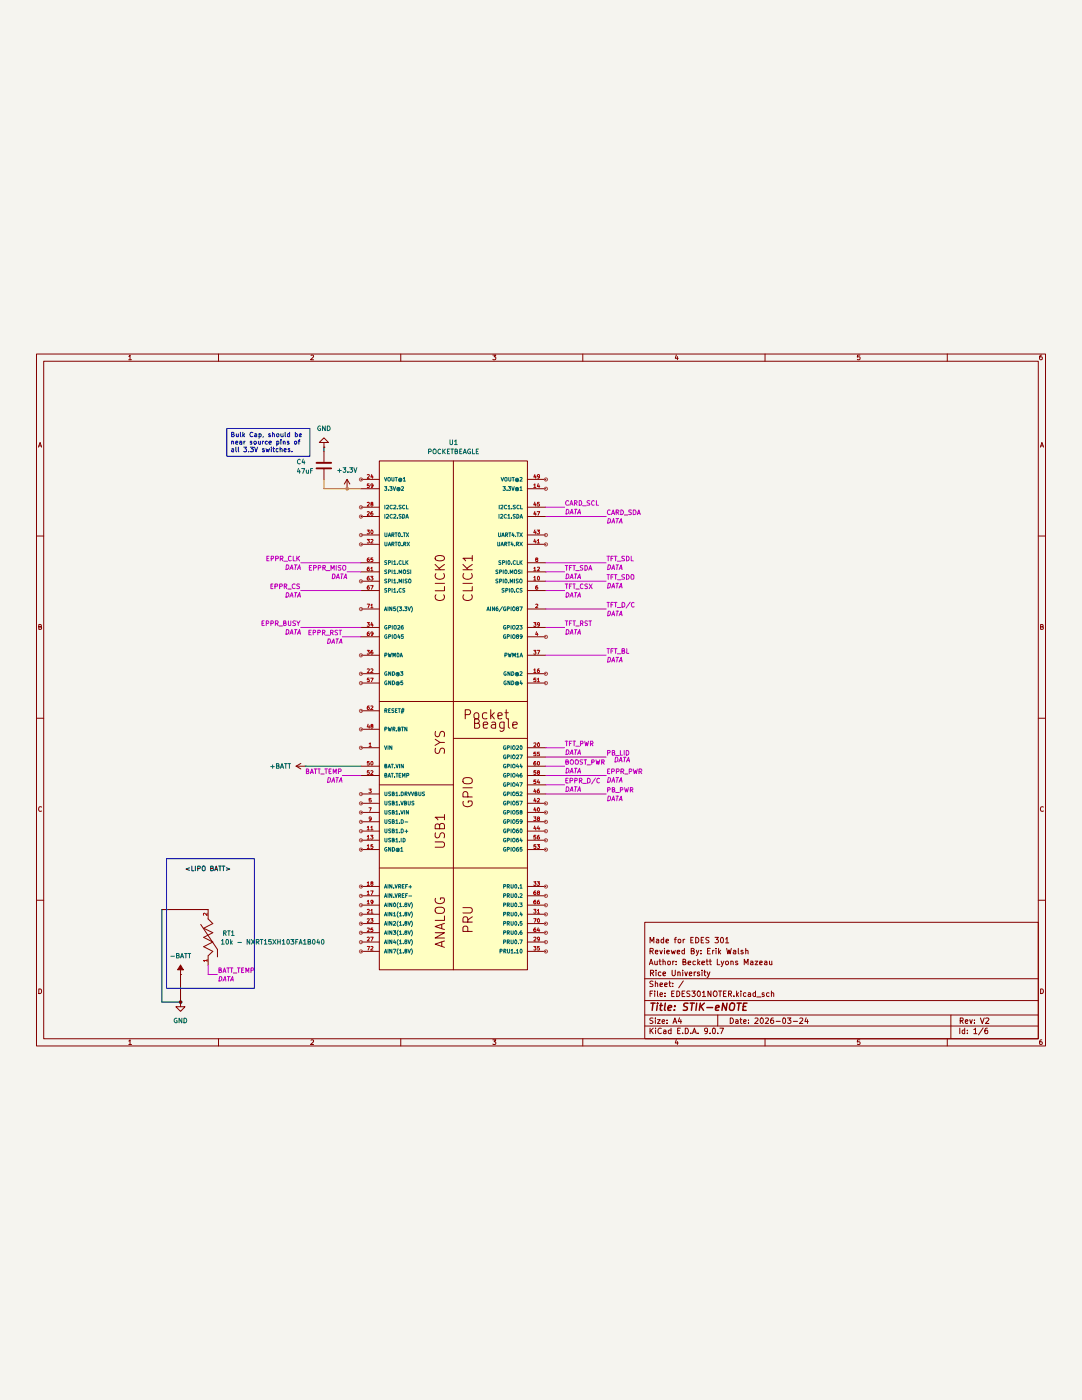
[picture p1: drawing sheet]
(kicad_sch
 (version 20250114)
 (generator "eeschema")
 (generator_version "9.0")
 (paper "A4")
 (title_block
  (title "STIK-eNOTE")
  (date "2026-03-24")
  (rev "V2")
  (company "Rice University")
  (comment 1 "Author: Beckett Lyons Mazeau")
  (comment 2 "Reviewed By: Erik Walsh")
  (comment 3 "Made for EDES 301"))
 (lib_symbols
  (symbol "Device:C"
   (pin_numbers (hide yes))
   (pin_names
    (offset 0.254)) (exclude_from_sim no) (in_bom yes) (on_board yes)
   (property "Reference" "C" (at 0.635 2.54 0) (effects (font (size 1.27 1.27)) (justify left)))
   (property "Value" "C" (at 0.635 -2.54 0) (effects (font (size 1.27 1.27)) (justify left)))
   (property "Footprint" "" (at 0.9652 -3.81 0) (effects (font (size 1.27 1.27)) (hide yes)))
   (property "Datasheet" "~" (at 0 0 0) (effects (font (size 1.27 1.27)) (hide yes)))
   (property "Description" "Unpolarized capacitor" (at 0 0 0) (effects (font (size 1.27 1.27)) (hide yes)))
   (symbol "C_0_1"
    (polyline (pts (xy -2.032 0.762) (xy 2.032 0.762)) (stroke (width 0.508) (type default)) (fill (type none)))
    (polyline (pts (xy -2.032 -0.762) (xy 2.032 -0.762)) (stroke (width 0.508) (type default)) (fill (type none))))
   (symbol "C_1_1"
    (pin passive line (at 0 3.81 270) (length 2.794) (name "~" (effects (font (size 1.27 1.27)))) (number "1" (effects (font (size 1.27 1.27)))))
    (pin passive line (at 0 -3.81 90) (length 2.794) (name "~" (effects (font (size 1.27 1.27)))) (number "2" (effects (font (size 1.27 1.27))))))
   (embedded_fonts no))
  (symbol "NXRT15XH103FA1B040:NXRT15XH103FA1B040"
   (pin_names
    (offset 1.016)) (exclude_from_sim no) (in_bom yes) (on_board yes)
   (property "Reference" "RT" (at -5.091 2.5455 0) (effects (font (size 1.27 1.27)) (justify left bottom)))
   (property "Value" "NXRT15XH103FA1B040" (at -5.098 -5.098 0) (effects (font (size 1.27 1.27)) (justify left bottom)))
   (property "Footprint" "NXRT15XH103FA1B040:THERM_NXRT15XH103FA1B040" (at 0 0 0) (effects (font (size 1.27 1.27)) (justify bottom) (hide yes)))
   (property "Datasheet" "" (at 0 0 0) (effects (font (size 1.27 1.27)) (hide yes)))
   (property "Description" "" (at 0 0 0) (effects (font (size 1.27 1.27)) (hide yes)))
   (property "PARTREV" "March 6, 2020" (at 0 0 0) (effects (font (size 1.27 1.27)) (justify bottom) (hide yes)))
   (property "STANDARD" "IPC-7351B" (at 0 0 0) (effects (font (size 1.27 1.27)) (justify bottom) (hide yes)))
   (property "MAXIMUM_PACKAGE_HEIGHT" "8.5mm" (at 0 0 0) (effects (font (size 1.27 1.27)) (justify bottom) (hide yes)))
   (property "MANUFACTURER" "MURATA" (at 0 0 0) (effects (font (size 1.27 1.27)) (justify bottom) (hide yes)))
   (symbol "NXRT15XH103FA1B040_0_0"
    (polyline (pts (xy -3.81 -1.27) (xy -5.08 0)) (stroke (width 0.254) (type default)) (fill (type none)))
    (polyline (pts (xy -3.302 -2.54) (xy -5.334 -2.54)) (stroke (width 0.254) (type default)) (fill (type none)))
    (polyline (pts (xy -3.302 -2.54) (xy 3.556 2.032)) (stroke (width 0.254) (type default)) (fill (type none)))
    (polyline (pts (xy -2.54 1.27) (xy -3.81 -1.27)) (stroke (width 0.254) (type default)) (fill (type none)))
    (polyline (pts (xy -1.27 -1.27) (xy -2.54 1.27)) (stroke (width 0.254) (type default)) (fill (type none)))
    (polyline (pts (xy -1.27 -1.27) (xy 0 1.27)) (stroke (width 0.254) (type default)) (fill (type none)))
    (polyline (pts (xy 0 1.27) (xy 1.27 -1.27)) (stroke (width 0.254) (type default)) (fill (type none)))
    (polyline (pts (xy 1.27 -1.27) (xy 2.54 1.27)) (stroke (width 0.254) (type default)) (fill (type none)))
    (polyline (pts (xy 2.54 1.27) (xy 3.81 -1.27)) (stroke (width 0.254) (type default)) (fill (type none)))
    (polyline (pts (xy 3.81 -1.27) (xy 5.08 0)) (stroke (width 0.254) (type default)) (fill (type none)))
    (pin passive line (at -7.62 0 0) (length 2.54) (name "~" (effects (font (size 1.016 1.016)))) (number "1" (effects (font (size 1.016 1.016)))))
    (pin passive line (at 7.62 0 180) (length 2.54) (name "~" (effects (font (size 1.016 1.016)))) (number "2" (effects (font (size 1.016 1.016))))))
   (embedded_fonts no))
  (symbol "POCKETBEAGLE:POCKETBEAGLE"
   (pin_names
    (offset 1.016)) (exclude_from_sim no) (in_bom yes) (on_board yes)
   (property "Reference" "U" (at 0 142.24 0) (effects (font (size 1.27 1.27)) (justify left top)))
   (property "Value" "POCKETBEAGLE" (at 0 -2.54 0) (effects (font (size 1.27 1.27)) (justify left bottom)))
   (property "Footprint" "POCKETBEAGLE:POCKETBEAGLE" (at 0 0 0) (effects (font (size 1.27 1.27)) (justify bottom) (hide yes)))
   (property "Datasheet" "" (at 0 0 0) (effects (font (size 1.27 1.27)) (hide yes)))
   (property "Description" "" (at 0 0 0) (effects (font (size 1.27 1.27)) (hide yes)))
   (property "MF" "Beagleboard" (at 0 0 0) (effects (font (size 1.27 1.27)) (justify bottom) (hide yes)))
   (property "Description_1" "OSD3358 PocketBeagle - ARM® Cortex®-A8 MPU Embedded Evaluation Board" (at 0 0 0) (effects (font (size 1.27 1.27)) (justify bottom) (hide yes)))
   (property "Package" "None" (at 0 0 0) (effects (font (size 1.27 1.27)) (justify bottom) (hide yes)))
   (property "Price" "None" (at 0 0 0) (effects (font (size 1.27 1.27)) (justify bottom) (hide yes)))
   (property "SnapEDA_Link" "https://www.snapeda.com/parts/POCKETBEAGLE/BeagleBoard/view-part/?ref=snap" (at 0 0 0) (effects (font (size 1.27 1.27)) (justify bottom) (hide yes)))
   (property "MP" "POCKETBEAGLE" (at 0 0 0) (effects (font (size 1.27 1.27)) (justify bottom) (hide yes)))
   (property "Availability" "Not in stock" (at 0 0 0) (effects (font (size 1.27 1.27)) (justify bottom) (hide yes)))
   (property "Check_prices" "https://www.snapeda.com/parts/POCKETBEAGLE/BeagleBoard/view-part/?ref=eda" (at 0 0 0) (effects (font (size 1.27 1.27)) (justify bottom) (hide yes)))
   (symbol "POCKETBEAGLE_0_0"
    (polyline (pts (xy 0 73.66) (xy 40.64 73.66)) (stroke (width 0.254) (type default)) (fill (type none)))
    (polyline (pts (xy 0 50.8) (xy 20.32 50.8)) (stroke (width 0.254) (type default)) (fill (type none)))
    (polyline (pts (xy 0 27.94) (xy 40.64 27.94)) (stroke (width 0.254) (type default)) (fill (type none)))
    (rectangle (start 0 0) (end 40.64 139.7) (stroke (width 0.254) (type default)) (fill (type background)))
    (polyline (pts (xy 20.32 63.5) (xy 20.32 139.7)) (stroke (width 0.254) (type default)) (fill (type none)))
    (polyline (pts (xy 20.32 50.8) (xy 20.32 63.5)) (stroke (width 0.254) (type default)) (fill (type none)))
    (polyline (pts (xy 20.32 0) (xy 20.32 50.8)) (stroke (width 0.254) (type default)) (fill (type none)))
    (polyline (pts (xy 40.64 63.5) (xy 20.32 63.5)) (stroke (width 0.254) (type default)) (fill (type none)))
    (text "CLICK0" (at 15.24 114.3 900) (effects (font (size 2.54 2.54)) (justify right top)))
    (text "SYS" (at 15.24 66.04 900) (effects (font (size 2.54 2.54)) (justify right top)))
    (text "USB1" (at 15.24 43.18 900) (effects (font (size 2.54 2.54)) (justify right top)))
    (text "ANALOG" (at 15.24 20.32 900) (effects (font (size 2.54 2.54)) (justify right top)))
    (text "CLICK1" (at 22.86 114.3 900) (effects (font (size 2.54 2.54)) (justify right top)))
    (text "Pocket" (at 22.86 68.58 0) (effects (font (size 2.54 2.54)) (justify left bottom)))
    (text "GPIO" (at 22.86 53.34 900) (effects (font (size 2.54 2.54)) (justify right top)))
    (text "PRU" (at 22.86 17.78 900) (effects (font (size 2.54 2.54)) (justify right top)))
    (text "Beagle" (at 25.4 66.04 0) (effects (font (size 2.54 2.54)) (justify left bottom)))
    (pin power_in line (at -5.08 134.62 0) (length 5.08) (name "VOUT@1" (effects (font (size 1.016 1.016)))) (number "24" (effects (font (size 1.016 1.016)))))
    (pin power_in line (at -5.08 132.08 0) (length 5.08) (name "3.3V@2" (effects (font (size 1.016 1.016)))) (number "59" (effects (font (size 1.016 1.016)))))
    (pin bidirectional line (at -5.08 127 0) (length 5.08) (name "I2C2.SCL" (effects (font (size 1.016 1.016)))) (number "28" (effects (font (size 1.016 1.016)))))
    (pin bidirectional line (at -5.08 124.46 0) (length 5.08) (name "I2C2.SDA" (effects (font (size 1.016 1.016)))) (number "26" (effects (font (size 1.016 1.016)))))
    (pin bidirectional line (at -5.08 119.38 0) (length 5.08) (name "UART0.TX" (effects (font (size 1.016 1.016)))) (number "30" (effects (font (size 1.016 1.016)))))
    (pin bidirectional line (at -5.08 116.84 0) (length 5.08) (name "UART0.RX" (effects (font (size 1.016 1.016)))) (number "32" (effects (font (size 1.016 1.016)))))
    (pin bidirectional line (at -5.08 111.76 0) (length 5.08) (name "SPI1.CLK" (effects (font (size 1.016 1.016)))) (number "65" (effects (font (size 1.016 1.016)))))
    (pin bidirectional line (at -5.08 109.22 0) (length 5.08) (name "SPI1.MOSI" (effects (font (size 1.016 1.016)))) (number "61" (effects (font (size 1.016 1.016)))))
    (pin bidirectional line (at -5.08 106.68 0) (length 5.08) (name "SPI1.MISO" (effects (font (size 1.016 1.016)))) (number "63" (effects (font (size 1.016 1.016)))))
    (pin bidirectional line (at -5.08 104.14 0) (length 5.08) (name "SPI1.CS" (effects (font (size 1.016 1.016)))) (number "67" (effects (font (size 1.016 1.016)))))
    (pin bidirectional line (at -5.08 99.06 0) (length 5.08) (name "AIN5(3.3V)" (effects (font (size 1.016 1.016)))) (number "71" (effects (font (size 1.016 1.016)))))
    (pin bidirectional line (at -5.08 93.98 0) (length 5.08) (name "GPIO26" (effects (font (size 1.016 1.016)))) (number "34" (effects (font (size 1.016 1.016)))))
    (pin bidirectional line (at -5.08 91.44 0) (length 5.08) (name "GPIO45" (effects (font (size 1.016 1.016)))) (number "69" (effects (font (size 1.016 1.016)))))
    (pin bidirectional line (at -5.08 86.36 0) (length 5.08) (name "PWM0A" (effects (font (size 1.016 1.016)))) (number "36" (effects (font (size 1.016 1.016)))))
    (pin power_in line (at -5.08 81.28 0) (length 5.08) (name "GND@3" (effects (font (size 1.016 1.016)))) (number "22" (effects (font (size 1.016 1.016)))))
    (pin power_in line (at -5.08 78.74 0) (length 5.08) (name "GND@5" (effects (font (size 1.016 1.016)))) (number "57" (effects (font (size 1.016 1.016)))))
    (pin input line (at -5.08 71.12 0) (length 5.08) (name "RESET#" (effects (font (size 1.016 1.016)))) (number "62" (effects (font (size 1.016 1.016)))))
    (pin input line (at -5.08 66.04 0) (length 5.08) (name "PWR.BTN" (effects (font (size 1.016 1.016)))) (number "48" (effects (font (size 1.016 1.016)))))
    (pin power_in line (at -5.08 60.96 0) (length 5.08) (name "VIN" (effects (font (size 1.016 1.016)))) (number "1" (effects (font (size 1.016 1.016)))))
    (pin power_in line (at -5.08 55.88 0) (length 5.08) (name "BAT.VIN" (effects (font (size 1.016 1.016)))) (number "50" (effects (font (size 1.016 1.016)))))
    (pin input line (at -5.08 53.34 0) (length 5.08) (name "BAT.TEMP" (effects (font (size 1.016 1.016)))) (number "52" (effects (font (size 1.016 1.016)))))
    (pin bidirectional line (at -5.08 48.26 0) (length 5.08) (name "USB1.DRVVBUS" (effects (font (size 1.016 1.016)))) (number "3" (effects (font (size 1.016 1.016)))))
    (pin bidirectional line (at -5.08 45.72 0) (length 5.08) (name "USB1.VBUS" (effects (font (size 1.016 1.016)))) (number "5" (effects (font (size 1.016 1.016)))))
    (pin bidirectional line (at -5.08 43.18 0) (length 5.08) (name "USB1.VIN" (effects (font (size 1.016 1.016)))) (number "7" (effects (font (size 1.016 1.016)))))
    (pin bidirectional line (at -5.08 40.64 0) (length 5.08) (name "USB1.D-" (effects (font (size 1.016 1.016)))) (number "9" (effects (font (size 1.016 1.016)))))
    (pin bidirectional line (at -5.08 38.1 0) (length 5.08) (name "USB1.D+" (effects (font (size 1.016 1.016)))) (number "11" (effects (font (size 1.016 1.016)))))
    (pin bidirectional line (at -5.08 35.56 0) (length 5.08) (name "USB1.ID" (effects (font (size 1.016 1.016)))) (number "13" (effects (font (size 1.016 1.016)))))
    (pin bidirectional line (at -5.08 33.02 0) (length 5.08) (name "GND@1" (effects (font (size 1.016 1.016)))) (number "15" (effects (font (size 1.016 1.016)))))
    (pin input line (at -5.08 22.86 0) (length 5.08) (name "AIN.VREF+" (effects (font (size 1.016 1.016)))) (number "18" (effects (font (size 1.016 1.016)))))
    (pin input line (at -5.08 20.32 0) (length 5.08) (name "AIN.VREF-" (effects (font (size 1.016 1.016)))) (number "17" (effects (font (size 1.016 1.016)))))
    (pin input line (at -5.08 17.78 0) (length 5.08) (name "AIN0(1.8V)" (effects (font (size 1.016 1.016)))) (number "19" (effects (font (size 1.016 1.016)))))
    (pin input line (at -5.08 15.24 0) (length 5.08) (name "AIN1(1.8V)" (effects (font (size 1.016 1.016)))) (number "21" (effects (font (size 1.016 1.016)))))
    (pin input line (at -5.08 12.7 0) (length 5.08) (name "AIN2(1.8V)" (effects (font (size 1.016 1.016)))) (number "23" (effects (font (size 1.016 1.016)))))
    (pin input line (at -5.08 10.16 0) (length 5.08) (name "AIN3(1.8V)" (effects (font (size 1.016 1.016)))) (number "25" (effects (font (size 1.016 1.016)))))
    (pin input line (at -5.08 7.62 0) (length 5.08) (name "AIN4(1.8V)" (effects (font (size 1.016 1.016)))) (number "27" (effects (font (size 1.016 1.016)))))
    (pin input line (at -5.08 5.08 0) (length 5.08) (name "AIN7(1.8V)" (effects (font (size 1.016 1.016)))) (number "72" (effects (font (size 1.016 1.016)))))
    (pin power_in line (at 45.72 134.62 180) (length 5.08) (name "VOUT@2" (effects (font (size 1.016 1.016)))) (number "49" (effects (font (size 1.016 1.016)))))
    (pin power_in line (at 45.72 132.08 180) (length 5.08) (name "3.3V@1" (effects (font (size 1.016 1.016)))) (number "14" (effects (font (size 1.016 1.016)))))
    (pin bidirectional line (at 45.72 127 180) (length 5.08) (name "I2C1.SCL" (effects (font (size 1.016 1.016)))) (number "45" (effects (font (size 1.016 1.016)))))
    (pin bidirectional line (at 45.72 124.46 180) (length 5.08) (name "I2C1.SDA" (effects (font (size 1.016 1.016)))) (number "47" (effects (font (size 1.016 1.016)))))
    (pin bidirectional line (at 45.72 119.38 180) (length 5.08) (name "UART4.TX" (effects (font (size 1.016 1.016)))) (number "43" (effects (font (size 1.016 1.016)))))
    (pin bidirectional line (at 45.72 116.84 180) (length 5.08) (name "UART4.RX" (effects (font (size 1.016 1.016)))) (number "41" (effects (font (size 1.016 1.016)))))
    (pin bidirectional line (at 45.72 111.76 180) (length 5.08) (name "SPI0.CLK" (effects (font (size 1.016 1.016)))) (number "8" (effects (font (size 1.016 1.016)))))
    (pin bidirectional line (at 45.72 109.22 180) (length 5.08) (name "SPI0.MOSI" (effects (font (size 1.016 1.016)))) (number "12" (effects (font (size 1.016 1.016)))))
    (pin bidirectional line (at 45.72 106.68 180) (length 5.08) (name "SPI0.MISO" (effects (font (size 1.016 1.016)))) (number "10" (effects (font (size 1.016 1.016)))))
    (pin bidirectional line (at 45.72 104.14 180) (length 5.08) (name "SPI0.CS" (effects (font (size 1.016 1.016)))) (number "6" (effects (font (size 1.016 1.016)))))
    (pin bidirectional line (at 45.72 99.06 180) (length 5.08) (name "AIN6/GPIO87" (effects (font (size 1.016 1.016)))) (number "2" (effects (font (size 1.016 1.016)))))
    (pin bidirectional line (at 45.72 93.98 180) (length 5.08) (name "GPIO23" (effects (font (size 1.016 1.016)))) (number "39" (effects (font (size 1.016 1.016)))))
    (pin bidirectional line (at 45.72 91.44 180) (length 5.08) (name "GPIO89" (effects (font (size 1.016 1.016)))) (number "4" (effects (font (size 1.016 1.016)))))
    (pin bidirectional line (at 45.72 86.36 180) (length 5.08) (name "PWM1A" (effects (font (size 1.016 1.016)))) (number "37" (effects (font (size 1.016 1.016)))))
    (pin power_in line (at 45.72 81.28 180) (length 5.08) (name "GND@2" (effects (font (size 1.016 1.016)))) (number "16" (effects (font (size 1.016 1.016)))))
    (pin power_in line (at 45.72 78.74 180) (length 5.08) (name "GND@4" (effects (font (size 1.016 1.016)))) (number "51" (effects (font (size 1.016 1.016)))))
    (pin bidirectional line (at 45.72 60.96 180) (length 5.08) (name "GPIO20" (effects (font (size 1.016 1.016)))) (number "20" (effects (font (size 1.016 1.016)))))
    (pin bidirectional line (at 45.72 58.42 180) (length 5.08) (name "GPIO27" (effects (font (size 1.016 1.016)))) (number "55" (effects (font (size 1.016 1.016)))))
    (pin bidirectional line (at 45.72 55.88 180) (length 5.08) (name "GPIO44" (effects (font (size 1.016 1.016)))) (number "60" (effects (font (size 1.016 1.016)))))
    (pin bidirectional line (at 45.72 53.34 180) (length 5.08) (name "GPIO46" (effects (font (size 1.016 1.016)))) (number "58" (effects (font (size 1.016 1.016)))))
    (pin bidirectional line (at 45.72 50.8 180) (length 5.08) (name "GPIO47" (effects (font (size 1.016 1.016)))) (number "54" (effects (font (size 1.016 1.016)))))
    (pin bidirectional line (at 45.72 48.26 180) (length 5.08) (name "GPIO52" (effects (font (size 1.016 1.016)))) (number "46" (effects (font (size 1.016 1.016)))))
    (pin bidirectional line (at 45.72 45.72 180) (length 5.08) (name "GPIO57" (effects (font (size 1.016 1.016)))) (number "42" (effects (font (size 1.016 1.016)))))
    (pin bidirectional line (at 45.72 43.18 180) (length 5.08) (name "GPIO58" (effects (font (size 1.016 1.016)))) (number "40" (effects (font (size 1.016 1.016)))))
    (pin bidirectional line (at 45.72 40.64 180) (length 5.08) (name "GPIO59" (effects (font (size 1.016 1.016)))) (number "38" (effects (font (size 1.016 1.016)))))
    (pin bidirectional line (at 45.72 38.1 180) (length 5.08) (name "GPIO60" (effects (font (size 1.016 1.016)))) (number "44" (effects (font (size 1.016 1.016)))))
    (pin bidirectional line (at 45.72 35.56 180) (length 5.08) (name "GPIO64" (effects (font (size 1.016 1.016)))) (number "56" (effects (font (size 1.016 1.016)))))
    (pin bidirectional line (at 45.72 33.02 180) (length 5.08) (name "GPIO65" (effects (font (size 1.016 1.016)))) (number "53" (effects (font (size 1.016 1.016)))))
    (pin bidirectional line (at 45.72 22.86 180) (length 5.08) (name "PRU0.1" (effects (font (size 1.016 1.016)))) (number "33" (effects (font (size 1.016 1.016)))))
    (pin bidirectional line (at 45.72 20.32 180) (length 5.08) (name "PRU0.2" (effects (font (size 1.016 1.016)))) (number "68" (effects (font (size 1.016 1.016)))))
    (pin bidirectional line (at 45.72 17.78 180) (length 5.08) (name "PRU0.3" (effects (font (size 1.016 1.016)))) (number "66" (effects (font (size 1.016 1.016)))))
    (pin bidirectional line (at 45.72 15.24 180) (length 5.08) (name "PRU0.4" (effects (font (size 1.016 1.016)))) (number "31" (effects (font (size 1.016 1.016)))))
    (pin bidirectional line (at 45.72 12.7 180) (length 5.08) (name "PRU0.5" (effects (font (size 1.016 1.016)))) (number "70" (effects (font (size 1.016 1.016)))))
    (pin bidirectional line (at 45.72 10.16 180) (length 5.08) (name "PRU0.6" (effects (font (size 1.016 1.016)))) (number "64" (effects (font (size 1.016 1.016)))))
    (pin bidirectional line (at 45.72 7.62 180) (length 5.08) (name "PRU0.7" (effects (font (size 1.016 1.016)))) (number "29" (effects (font (size 1.016 1.016)))))
    (pin bidirectional line (at 45.72 5.08 180) (length 5.08) (name "PRU1.10" (effects (font (size 1.016 1.016)))) (number "35" (effects (font (size 1.016 1.016))))))
   (embedded_fonts no))
  (symbol "power:+3.3V"
   (power)
   (pin_numbers (hide yes))
   (pin_names
    (offset 0) (hide yes)) (exclude_from_sim no) (in_bom yes) (on_board yes)
   (property "Reference" "#PWR" (at 0 -3.81 0) (effects (font (size 1.27 1.27)) (hide yes)))
   (property "Value" "+3.3V" (at 0 3.556 0) (effects (font (size 1.27 1.27))))
   (property "Footprint" "" (at 0 0 0) (effects (font (size 1.27 1.27)) (hide yes)))
   (property "Datasheet" "" (at 0 0 0) (effects (font (size 1.27 1.27)) (hide yes)))
   (property "Description" "Power symbol creates a global label with name \"+3.3V\"" (at 0 0 0) (effects (font (size 1.27 1.27)) (hide yes)))
   (symbol "+3.3V_0_1"
    (polyline (pts (xy -0.762 1.27) (xy 0 2.54)) (stroke (width 0) (type default)) (fill (type none)))
    (polyline (pts (xy 0 2.54) (xy 0.762 1.27)) (stroke (width 0) (type default)) (fill (type none)))
    (polyline (pts (xy 0 0) (xy 0 2.54)) (stroke (width 0) (type default)) (fill (type none))))
   (symbol "+3.3V_1_1"
    (pin power_in line (at 0 0 90) (length 0) (name "~" (effects (font (size 1.27 1.27)))) (number "1" (effects (font (size 1.27 1.27))))))
   (embedded_fonts no))
  (symbol "power:+BATT"
   (power)
   (pin_numbers (hide yes))
   (pin_names
    (offset 0) (hide yes)) (exclude_from_sim no) (in_bom yes) (on_board yes)
   (property "Reference" "#PWR" (at 0 -3.81 0) (effects (font (size 1.27 1.27)) (hide yes)))
   (property "Value" "+BATT" (at 0 3.556 0) (effects (font (size 1.27 1.27))))
   (property "Footprint" "" (at 0 0 0) (effects (font (size 1.27 1.27)) (hide yes)))
   (property "Datasheet" "" (at 0 0 0) (effects (font (size 1.27 1.27)) (hide yes)))
   (property "Description" "Power symbol creates a global label with name \"+BATT\"" (at 0 0 0) (effects (font (size 1.27 1.27)) (hide yes)))
   (symbol "+BATT_0_1"
    (polyline (pts (xy -0.762 1.27) (xy 0 2.54)) (stroke (width 0) (type default)) (fill (type none)))
    (polyline (pts (xy 0 2.54) (xy 0.762 1.27)) (stroke (width 0) (type default)) (fill (type none)))
    (polyline (pts (xy 0 0) (xy 0 2.54)) (stroke (width 0) (type default)) (fill (type none))))
   (symbol "+BATT_1_1"
    (pin power_in line (at 0 0 90) (length 0) (name "~" (effects (font (size 1.27 1.27)))) (number "1" (effects (font (size 1.27 1.27))))))
   (embedded_fonts no))
  (symbol "power:-BATT"
   (power)
   (pin_numbers (hide yes))
   (pin_names
    (offset 0) (hide yes)) (exclude_from_sim no) (in_bom yes) (on_board yes)
   (property "Reference" "#PWR" (at 0 -3.81 0) (effects (font (size 1.27 1.27)) (hide yes)))
   (property "Value" "-BATT" (at 0 3.556 0) (effects (font (size 1.27 1.27))))
   (property "Footprint" "" (at 0 0 0) (effects (font (size 1.27 1.27)) (hide yes)))
   (property "Datasheet" "" (at 0 0 0) (effects (font (size 1.27 1.27)) (hide yes)))
   (property "Description" "Power symbol creates a global label with name \"-BATT\"" (at 0 0 0) (effects (font (size 1.27 1.27)) (hide yes)))
   (symbol "-BATT_0_1"
    (polyline (pts (xy 0 0) (xy 0 2.54)) (stroke (width 0) (type default)) (fill (type none)))
    (polyline (pts (xy 0.762 1.27) (xy -0.762 1.27) (xy 0 2.54) (xy 0.762 1.27)) (stroke (width 0) (type default)) (fill (type outline))))
   (symbol "-BATT_1_1"
    (pin power_in line (at 0 0 90) (length 0) (name "~" (effects (font (size 1.27 1.27)))) (number "1" (effects (font (size 1.27 1.27))))))
   (embedded_fonts no))
  (symbol "power:GND"
   (power)
   (pin_numbers (hide yes))
   (pin_names
    (offset 0) (hide yes)) (exclude_from_sim no) (in_bom yes) (on_board yes)
   (property "Reference" "#PWR" (at 0 -6.35 0) (effects (font (size 1.27 1.27)) (hide yes)))
   (property "Value" "GND" (at 0 -3.81 0) (effects (font (size 1.27 1.27))))
   (property "Footprint" "" (at 0 0 0) (effects (font (size 1.27 1.27)) (hide yes)))
   (property "Datasheet" "" (at 0 0 0) (effects (font (size 1.27 1.27)) (hide yes)))
   (property "Description" "Power symbol creates a global label with name \"GND\" , ground" (at 0 0 0) (effects (font (size 1.27 1.27)) (hide yes)))
   (symbol "GND_0_1"
    (polyline (pts (xy 0 0) (xy 0 -1.27) (xy 1.27 -1.27) (xy 0 -2.54) (xy -1.27 -1.27) (xy 0 -1.27)) (stroke (width 0) (type default)) (fill (type none))))
   (symbol "GND_1_1"
    (pin power_in line (at 0 0 270) (length 0) (name "~" (effects (font (size 1.27 1.27)))) (number "1" (effects (font (size 1.27 1.27))))))
   (embedded_fonts no)))
 (rectangle
  (start 45.72 148.59)
  (end 69.85 184.15)
  (stroke (width 0) (type default))
  (fill (type none)))
 (text_box "Bulk Cap, should be near source pins of all 3.3V switches."
  (exclude_from_sim no)
  (at 62.23 30.48 0)
  (size 22.86 7.62)
  (margins 0.9525 0.9525 0.9525 0.9525)
  (stroke (width 0) (type solid))
  (fill (type none))
  (effects (font (size 1.27 1.27)) (justify left top)))
 (junction
  (at 95.25 46.99)
  (diameter 0)
  (color 0 0 0 0))
 (junction
  (at 49.53 187.96)
  (diameter 0)
  (color 0 0 0 0))
 (wire
  (pts (xy 95.25 46.99) (xy 99.06 46.99))
  (stroke (width 0) (type default)))
 (wire
  (pts (xy 149.86 123.19) (xy 154.94 123.19))
  (stroke (width 0) (type default)))
 (wire
  (pts (xy 149.86 67.31) (xy 166.37 67.31))
  (stroke (width 0) (type default)))
 (wire
  (pts (xy 57.15 162.56) (xy 44.45 162.56))
  (stroke (width 0) (type default)))
 (wire
  (pts (xy 88.9 35.56) (xy 88.9 36.83))
  (stroke (width 0) (type default)))
 (wire
  (pts (xy 95.25 69.85) (xy 99.06 69.85))
  (stroke (width 0) (type default)))
 (wire
  (pts (xy 149.86 120.65) (xy 166.37 120.65))
  (stroke (width 0) (type default)))
 (wire
  (pts (xy 149.86 80.01) (xy 166.37 80.01))
  (stroke (width 0) (type default)))
 (wire
  (pts (xy 93.98 87.63) (xy 99.06 87.63))
  (stroke (width 0) (type default)))
 (wire
  (pts (xy 49.53 180.34) (xy 49.53 187.96))
  (stroke (width 0) (type default)))
 (wire
  (pts (xy 149.86 92.71) (xy 166.37 92.71))
  (stroke (width 0) (type default)))
 (wire
  (pts (xy 149.86 130.81) (xy 166.37 130.81))
  (stroke (width 0) (type default)))
 (wire
  (pts (xy 149.86 125.73) (xy 166.37 125.73))
  (stroke (width 0) (type default)))
 (wire
  (pts (xy 57.15 180.34) (xy 59.69 180.34))
  (stroke (width 0) (type default)))
 (wire
  (pts (xy 88.9 44.45) (xy 88.9 46.99))
  (stroke (width 0) (type default)))
 (wire
  (pts (xy 149.86 128.27) (xy 154.94 128.27))
  (stroke (width 0) (type default)))
 (wire
  (pts (xy 82.55 74.93) (xy 99.06 74.93))
  (stroke (width 0) (type default)))
 (wire
  (pts (xy 82.55 67.31) (xy 99.06 67.31))
  (stroke (width 0) (type default)))
 (wire
  (pts (xy 149.86 118.11) (xy 154.94 118.11))
  (stroke (width 0) (type default)))
 (wire
  (pts (xy 149.86 69.85) (xy 154.94 69.85))
  (stroke (width 0) (type default)))
 (wire
  (pts (xy 149.86 54.61) (xy 166.37 54.61))
  (stroke (width 0) (type default)))
 (wire
  (pts (xy 44.45 187.96) (xy 49.53 187.96))
  (stroke (width 0) (type default)))
 (wire
  (pts (xy 83.82 123.19) (xy 99.06 123.19))
  (stroke (width 0) (type default)))
 (wire
  (pts (xy 149.86 52.07) (xy 154.94 52.07))
  (stroke (width 0) (type default)))
 (wire
  (pts (xy 57.15 177.8) (xy 57.15 180.34))
  (stroke (width 0) (type default)))
 (wire
  (pts (xy 44.45 162.56) (xy 44.45 187.96))
  (stroke (width 0) (type default)))
 (wire
  (pts (xy 93.98 125.73) (xy 99.06 125.73))
  (stroke (width 0) (type default)))
 (wire
  (pts (xy 149.86 72.39) (xy 166.37 72.39))
  (stroke (width 0) (type default)))
 (wire
  (pts (xy 88.9 46.99) (xy 95.25 46.99))
  (stroke (width 0) (type default)))
 (wire
  (pts (xy 149.86 85.09) (xy 154.94 85.09))
  (stroke (width 0) (type default)))
 (wire
  (pts (xy 82.55 85.09) (xy 99.06 85.09))
  (stroke (width 0) (type default)))
 (wire
  (pts (xy 149.86 74.93) (xy 154.94 74.93))
  (stroke (width 0) (type default)))
 (label "CARD_SDA"
  (at 166.37 54.61 0)
  (fields_autoplaced yes)
  (effects (font (size 1.27 1.27)) (justify left bottom))
  (property "Netclass" "DATA" (at 166.37 55.88 0) (effects (font (size 1.27 1.27)
    (italic yes)) (justify left))))
 (label "PB_LID"
  (at 166.37 120.65 0)
  (effects (font (size 1.27 1.27)) (justify left bottom))
  (property "Netclass" "DATA" (at 168.402 121.412 0) (effects (font (size 1.27 1.27)
    (italic yes)) (justify left))))
 (label "EPPR_CS"
  (at 82.55 74.93 180)
  (fields_autoplaced yes)
  (effects (font (size 1.27 1.27)) (justify right bottom))
  (property "Netclass" "DATA" (at 82.55 76.2 0) (effects (font (size 1.27 1.27)
    (italic yes)) (justify right))))
 (label "EPPR_PWR"
  (at 166.37 125.73 0)
  (fields_autoplaced yes)
  (effects (font (size 1.27 1.27)) (justify left bottom))
  (property "Netclass" "DATA" (at 166.37 127 0) (effects (font (size 1.27 1.27)
    (italic yes)) (justify left))))
 (label "EPPR_CLK"
  (at 82.55 67.31 180)
  (fields_autoplaced yes)
  (effects (font (size 1.27 1.27)) (justify right bottom))
  (property "Netclass" "DATA" (at 82.55 68.58 0) (effects (font (size 1.27 1.27)
    (italic yes)) (justify right))))
 (label "EPPR_MISO"
  (at 95.25 69.85 180)
  (fields_autoplaced yes)
  (effects (font (size 1.27 1.27)) (justify right bottom))
  (property "Netclass" "DATA" (at 95.25 71.12 0) (effects (font (size 1.27 1.27)
    (italic yes)) (justify right))))
 (label "EPPR_BUSY"
  (at 82.55 85.09 180)
  (fields_autoplaced yes)
  (effects (font (size 1.27 1.27)) (justify right bottom))
  (property "Netclass" "DATA" (at 82.55 86.36 0) (effects (font (size 1.27 1.27)
    (italic yes)) (justify right))))
 (label "TFT_D{slash}C"
  (at 166.37 80.01 0)
  (fields_autoplaced yes)
  (effects (font (size 1.27 1.27)) (justify left bottom))
  (property "Netclass" "DATA" (at 166.37 81.28 0) (effects (font (size 1.27 1.27)
    (italic yes)) (justify left))))
 (label "CARD_SCL"
  (at 154.94 52.07 0)
  (fields_autoplaced yes)
  (effects (font (size 1.27 1.27)) (justify left bottom))
  (property "Netclass" "DATA" (at 154.94 53.34 0) (effects (font (size 1.27 1.27)
    (italic yes)) (justify left))))
 (label "<LIPO BATT>"
  (at 63.5 152.4 180)
  (fields_autoplaced yes)
  (effects (font (size 1.27 1.27)) (justify right bottom))
  (property "Netclass" "" (at -41.91 -116.84 0) (effects (font (size 1.27 1.27))))
  (property "Component Class" "" (at -41.91 -116.84 0) (effects (font (size 1.27 1.27)
    (italic yes)))))
 (label "BOOST_PWR"
  (at 154.94 123.19 0)
  (fields_autoplaced yes)
  (effects (font (size 1.27 1.27)) (justify left bottom))
  (property "Netclass" "DATA" (at 154.94 124.46 0) (effects (font (size 1.27 1.27)
    (italic yes)) (justify left))))
 (label "TFT_CSX"
  (at 154.94 74.93 0)
  (fields_autoplaced yes)
  (effects (font (size 1.27 1.27)) (justify left bottom))
  (property "Netclass" "DATA" (at 154.94 76.2 0) (effects (font (size 1.27 1.27)
    (italic yes)) (justify left))))
 (label "TFT_PWR"
  (at 154.94 118.11 0)
  (fields_autoplaced yes)
  (effects (font (size 1.27 1.27)) (justify left bottom))
  (property "Netclass" "DATA" (at 154.94 119.38 0) (effects (font (size 1.27 1.27)
    (italic yes)) (justify left))))
 (label "TFT_SDO"
  (at 166.37 72.39 0)
  (fields_autoplaced yes)
  (effects (font (size 1.27 1.27)) (justify left bottom))
  (property "Netclass" "DATA" (at 166.37 73.66 0) (effects (font (size 1.27 1.27)
    (italic yes)) (justify left))))
 (label "PB_PWR"
  (at 166.37 130.81 0)
  (fields_autoplaced yes)
  (effects (font (size 1.27 1.27)) (justify left bottom))
  (property "Netclass" "DATA" (at 166.37 132.08 0) (effects (font (size 1.27 1.27)
    (italic yes)) (justify left))))
 (label "TFT_SDA"
  (at 154.94 69.85 0)
  (fields_autoplaced yes)
  (effects (font (size 1.27 1.27)) (justify left bottom))
  (property "Netclass" "DATA" (at 154.94 71.12 0) (effects (font (size 1.27 1.27)
    (italic yes)) (justify left))))
 (label "TFT_SDL"
  (at 166.37 67.31 0)
  (fields_autoplaced yes)
  (effects (font (size 1.27 1.27)) (justify left bottom))
  (property "Netclass" "DATA" (at 166.37 68.58 0) (effects (font (size 1.27 1.27)
    (italic yes)) (justify left))))
 (label "BATT_TEMP"
  (at 93.98 125.73 180)
  (fields_autoplaced yes)
  (effects (font (size 1.27 1.27)) (justify right bottom))
  (property "Netclass" "DATA" (at 93.98 127 0) (effects (font (size 1.27 1.27)
    (italic yes)) (justify right))))
 (label "TFT_BL"
  (at 166.37 92.71 0)
  (fields_autoplaced yes)
  (effects (font (size 1.27 1.27)) (justify left bottom))
  (property "Netclass" "DATA" (at 166.37 93.98 0) (effects (font (size 1.27 1.27)
    (italic yes)) (justify left))))
 (label "EPPR_D{slash}C"
  (at 154.94 128.27 0)
  (fields_autoplaced yes)
  (effects (font (size 1.27 1.27)) (justify left bottom))
  (property "Netclass" "DATA" (at 154.94 129.54 0) (effects (font (size 1.27 1.27)
    (italic yes)) (justify left))))
 (label "EPPR_RST"
  (at 93.98 87.63 180)
  (fields_autoplaced yes)
  (effects (font (size 1.27 1.27)) (justify right bottom))
  (property "Netclass" "DATA" (at 93.98 88.9 0) (effects (font (size 1.27 1.27)
    (italic yes)) (justify right))))
 (label "TFT_RST"
  (at 154.94 85.09 0)
  (fields_autoplaced yes)
  (effects (font (size 1.27 1.27)) (justify left bottom))
  (property "Netclass" "DATA" (at 154.94 86.36 0) (effects (font (size 1.27 1.27)
    (italic yes)) (justify left))))
 (label "BATT_TEMP"
  (at 59.69 180.34 0)
  (fields_autoplaced yes)
  (effects (font (size 1.27 1.27)) (justify left bottom))
  (property "Netclass" "DATA" (at 59.69 181.61 0) (effects (font (size 1.27 1.27)
    (italic yes)) (justify left))))
 (symbol
  (lib_id "power:+BATT")
  (at 83.82 123.19 90)
  (unit 1)
  (exclude_from_sim no)
  (in_bom yes)
  (on_board yes)
  (dnp no)
  (fields_autoplaced yes)
  (property "Reference" "#PWR01" (at 87.63 123.19 0) (effects (font (size 1.27 1.27)) (hide yes)))
  (property "Value" "+BATT" (at 80.01 123.1899 90) (effects (font (size 1.27 1.27)) (justify left)))
  (property "Footprint" "" (at 83.82 123.19 0) (effects (font (size 1.27 1.27)) (hide yes)))
  (property "Datasheet" "" (at 83.82 123.19 0) (effects (font (size 1.27 1.27)) (hide yes)))
  (property "Description" "Power symbol creates a global label with name \"+BATT\"" (at 83.82 123.19 0) (effects (font (size 1.27 1.27)) (hide yes)))
  (pin "1"))
 (symbol
  (lib_id "power:-BATT")
  (at 49.53 180.34 0)
  (unit 1)
  (exclude_from_sim no)
  (in_bom yes)
  (on_board yes)
  (dnp no)
  (fields_autoplaced yes)
  (property "Reference" "#PWR02" (at 49.53 184.15 0) (effects (font (size 1.27 1.27)) (hide yes)))
  (property "Value" "-BATT" (at 49.53 175.26 0) (effects (font (size 1.27 1.27))))
  (property "Footprint" "" (at 49.53 180.34 0) (effects (font (size 1.27 1.27)) (hide yes)))
  (property "Datasheet" "" (at 49.53 180.34 0) (effects (font (size 1.27 1.27)) (hide yes)))
  (property "Description" "Power symbol creates a global label with name \"-BATT\"" (at 49.53 180.34 0) (effects (font (size 1.27 1.27)) (hide yes)))
  (pin "1"))
 (symbol
  (lib_id "NXRT15XH103FA1B040:NXRT15XH103FA1B040")
  (at 57.15 170.18 90)
  (unit 1)
  (exclude_from_sim no)
  (in_bom yes)
  (on_board yes)
  (dnp no)
  (property "Reference" "RT1" (at 60.96 169.0369 90) (effects (font (size 1.27 1.27)) (justify right)))
  (property "Value" "10k - NXRT15XH103FA1B040" (at 60.452 171.45 90) (effects (font (size 1.27 1.27)) (justify right)))
  (property "Footprint" "HomeBrew:2_Wire_Connector" (at 57.15 170.18 0) (effects (font (size 1.27 1.27)) (justify bottom) (hide yes)))
  (property "Datasheet" "" (at 57.15 170.18 0) (effects (font (size 1.27 1.27)) (hide yes)))
  (property "Description" "" (at 57.15 170.18 0) (effects (font (size 1.27 1.27)) (hide yes)))
  (property "PARTREV" "March 6, 2020" (at 57.15 170.18 0) (effects (font (size 1.27 1.27)) (justify bottom) (hide yes)))
  (property "STANDARD" "IPC-7351B" (at 57.15 170.18 0) (effects (font (size 1.27 1.27)) (justify bottom) (hide yes)))
  (property "MAXIMUM_PACKAGE_HEIGHT" "8.5mm" (at 57.15 170.18 0) (effects (font (size 1.27 1.27)) (justify bottom) (hide yes)))
  (property "MANUFACTURER" "MURATA" (at 57.15 170.18 0) (effects (font (size 1.27 1.27)) (justify bottom) (hide yes)))
  (pin "1")
  (pin "2"))
 (symbol
  (lib_id "power:+3.3V")
  (at 95.25 46.99 0)
  (unit 1)
  (exclude_from_sim no)
  (in_bom yes)
  (on_board yes)
  (dnp no)
  (fields_autoplaced yes)
  (property "Reference" "#PWR012" (at 95.25 50.8 0) (effects (font (size 1.27 1.27)) (hide yes)))
  (property "Value" "+3.3V" (at 95.25 41.91 0) (effects (font (size 1.27 1.27))))
  (property "Footprint" "" (at 95.25 46.99 0) (effects (font (size 1.27 1.27)) (hide yes)))
  (property "Datasheet" "" (at 95.25 46.99 0) (effects (font (size 1.27 1.27)) (hide yes)))
  (property "Description" "Power symbol creates a global label with name \"+3.3V\"" (at 95.25 46.99 0) (effects (font (size 1.27 1.27)) (hide yes)))
  (pin "1"))
 (symbol
  (lib_id "Device:C")
  (at 88.9 40.64 0)
  (unit 1)
  (exclude_from_sim no)
  (in_bom yes)
  (on_board yes)
  (dnp no)
  (property "Reference" "C4" (at 81.28 39.624 0) (effects (font (size 1.27 1.27)) (justify left)))
  (property "Value" "47uF" (at 81.28 42.164 0) (effects (font (size 1.27 1.27)) (justify left)))
  (property "Footprint" "Footprints:CAPC2012X145N" (at 89.8652 44.45 0) (effects (font (size 1.27 1.27)) (hide yes)))
  (property "Datasheet" "~" (at 88.9 40.64 0) (effects (font (size 1.27 1.27)) (hide yes)))
  (property "Description" "Unpolarized capacitor" (at 88.9 40.64 0) (effects (font (size 1.27 1.27)) (hide yes)))
  (pin "1")
  (pin "2"))
 (symbol
  (lib_id "power:GND")
  (at 88.9 35.56 180)
  (unit 1)
  (exclude_from_sim no)
  (in_bom yes)
  (on_board yes)
  (dnp no)
  (fields_autoplaced yes)
  (property "Reference" "#PWR024" (at 88.9 29.21 0) (effects (font (size 1.27 1.27)) (hide yes)))
  (property "Value" "GND" (at 88.9 30.48 0) (effects (font (size 1.27 1.27))))
  (property "Footprint" "" (at 88.9 35.56 0) (effects (font (size 1.27 1.27)) (hide yes)))
  (property "Datasheet" "" (at 88.9 35.56 0) (effects (font (size 1.27 1.27)) (hide yes)))
  (property "Description" "Power symbol creates a global label with name \"GND\" , ground" (at 88.9 35.56 0) (effects (font (size 1.27 1.27)) (hide yes)))
  (pin "1"))
 (symbol
  (lib_id "POCKETBEAGLE:POCKETBEAGLE")
  (at 104.14 179.07 0)
  (unit 1)
  (exclude_from_sim no)
  (in_bom yes)
  (on_board yes)
  (dnp no)
  (fields_autoplaced yes)
  (property "Reference" "U1" (at 124.46 34.29 0) (effects (font (size 1.27 1.27))))
  (property "Value" "POCKETBEAGLE" (at 124.46 36.83 0) (effects (font (size 1.27 1.27))))
  (property "Footprint" "POCKETBEAGLE (1):POCKETBEAGLE" (at 104.14 179.07 0) (effects (font (size 1.27 1.27)) (justify bottom) (hide yes)))
  (property "Datasheet" "" (at 104.14 179.07 0) (effects (font (size 1.27 1.27)) (hide yes)))
  (property "Description" "" (at 104.14 179.07 0) (effects (font (size 1.27 1.27)) (hide yes)))
  (property "MF" "Beagleboard" (at 104.14 179.07 0) (effects (font (size 1.27 1.27)) (justify bottom) (hide yes)))
  (property "Description_1" "OSD3358 PocketBeagle - ARM® Cortex®-A8 MPU Embedded Evaluation Board" (at 104.14 179.07 0) (effects (font (size 1.27 1.27)) (justify bottom) (hide yes)))
  (property "Package" "None" (at 104.14 179.07 0) (effects (font (size 1.27 1.27)) (justify bottom) (hide yes)))
  (property "Price" "None" (at 104.14 179.07 0) (effects (font (size 1.27 1.27)) (justify bottom) (hide yes)))
  (property "SnapEDA_Link" "https://www.snapeda.com/parts/POCKETBEAGLE/BeagleBoard/view-part/?ref=snap" (at 104.14 179.07 0) (effects (font (size 1.27 1.27)) (justify bottom) (hide yes)))
  (property "MP" "POCKETBEAGLE" (at 104.14 179.07 0) (effects (font (size 1.27 1.27)) (justify bottom) (hide yes)))
  (property "Availability" "Not in stock" (at 104.14 179.07 0) (effects (font (size 1.27 1.27)) (justify bottom) (hide yes)))
  (property "Check_prices" "https://www.snapeda.com/parts/POCKETBEAGLE/BeagleBoard/view-part/?ref=eda" (at 104.14 179.07 0) (effects (font (size 1.27 1.27)) (justify bottom) (hide yes)))
  (pin "32")
  (pin "28")
  (pin "59")
  (pin "24")
  (pin "30")
  (pin "26")
  (pin "65")
  (pin "61")
  (pin "67")
  (pin "71")
  (pin "69")
  (pin "36")
  (pin "22")
  (pin "57")
  (pin "63")
  (pin "62")
  (pin "1")
  (pin "48")
  (pin "50")
  (pin "52")
  (pin "3")
  (pin "34")
  (pin "45")
  (pin "27")
  (pin "39")
  (pin "6")
  (pin "16")
  (pin "18")
  (pin "49")
  (pin "9")
  (pin "13")
  (pin "7")
  (pin "14")
  (pin "43")
  (pin "2")
  (pin "8")
  (pin "19")
  (pin "12")
  (pin "10")
  (pin "5")
  (pin "25")
  (pin "15")
  (pin "17")
  (pin "72")
  (pin "21")
  (pin "11")
  (pin "23")
  (pin "47")
  (pin "41")
  (pin "4")
  (pin "37")
  (pin "53")
  (pin "60")
  (pin "55")
  (pin "42")
  (pin "68")
  (pin "31")
  (pin "54")
  (pin "38")
  (pin "51")
  (pin "58")
  (pin "40")
  (pin "70")
  (pin "66")
  (pin "64")
  (pin "29")
  (pin "44")
  (pin "20")
  (pin "46")
  (pin "56")
  (pin "33")
  (pin "35"))
 (symbol
  (lib_id "power:GND")
  (at 49.53 187.96 0)
  (unit 1)
  (exclude_from_sim no)
  (in_bom yes)
  (on_board yes)
  (dnp no)
  (fields_autoplaced yes)
  (property "Reference" "#PWR03" (at 49.53 194.31 0) (effects (font (size 1.27 1.27)) (hide yes)))
  (property "Value" "GND" (at 49.53 193.04 0) (effects (font (size 1.27 1.27))))
  (property "Footprint" "" (at 49.53 187.96 0) (effects (font (size 1.27 1.27)) (hide yes)))
  (property "Datasheet" "" (at 49.53 187.96 0) (effects (font (size 1.27 1.27)) (hide yes)))
  (property "Description" "Power symbol creates a global label with name \"GND\" , ground" (at 49.53 187.96 0) (effects (font (size 1.27 1.27)) (hide yes)))
  (pin "1"))
 (sheet
  (at 306.705 12.065)
  (size 137.795 80.01)
  (exclude_from_sim no)
  (in_bom yes)
  (on_board yes)
  (dnp no)
  (fields_autoplaced yes)
  (stroke (width 0.1524) (type solid))
  (fill (color 0 0 0 0.0000))
  (property "Sheetname" "5V Boost Converter" (at 306.705 11.3534 0) (effects (font (size 1.27 1.27)) (justify left bottom)))
  (property "Sheetfile" "Boost5V.kicad_sch" (at 306.705 92.6596 0) (effects (font (size 1.27 1.27)) (justify left top))))
 (sheet
  (at 478.155 103.505)
  (size 64.77 104.775)
  (exclude_from_sim no)
  (in_bom yes)
  (on_board yes)
  (dnp no)
  (fields_autoplaced yes)
  (stroke (width 0.1524) (type solid))
  (fill (color 0 0 0 0.0000))
  (property "Sheetname" "CardKB" (at 478.155 102.7934 0) (effects (font (size 1.27 1.27)) (justify left bottom)))
  (property "Sheetfile" "CardKB.kicad_sch" (at 478.155 208.8646 0) (effects (font (size 1.27 1.27)) (justify left top))))
 (sheet
  (at 306.705 217.17)
  (size 160.02 123.19)
  (exclude_from_sim no)
  (in_bom yes)
  (on_board yes)
  (dnp no)
  (fields_autoplaced yes)
  (stroke (width 0.1524) (type solid))
  (fill (color 0 0 0 0.0000))
  (property "Sheetname" "ePaper Support Circuit" (at 306.705 216.4584 0) (effects (font (size 1.27 1.27)) (justify left bottom)))
  (property "Sheetfile" "ePaperSupport.kicad_sch" (at 306.705 340.9446 0) (effects (font (size 1.27 1.27)) (justify left top))))
 (sheet
  (at 306.705 103.505)
  (size 73.66 106.045)
  (exclude_from_sim no)
  (in_bom yes)
  (on_board yes)
  (dnp no)
  (fields_autoplaced yes)
  (stroke (width 0.1524) (type solid))
  (fill (color 0 0 0 0.0000))
  (property "Sheetname" "Hall Effect Power Switch" (at 306.705 102.7934 0) (effects (font (size 1.27 1.27)) (justify left bottom)))
  (property "Sheetfile" "HallSwitch.kicad_sch" (at 306.705 210.1346 0) (effects (font (size 1.27 1.27)) (justify left top))))
 (sheet
  (at 389.255 103.505)
  (size 85.09 104.775)
  (exclude_from_sim no)
  (in_bom yes)
  (on_board yes)
  (dnp no)
  (fields_autoplaced yes)
  (stroke (width 0.1524) (type solid))
  (fill (color 0 0 0 0.0000))
  (property "Sheetname" "TFT Display" (at 389.255 102.7934 0) (effects (font (size 1.27 1.27)) (justify left bottom)))
  (property "Sheetfile" "TFTDisp.kicad_sch" (at 389.255 208.8646 0) (effects (font (size 1.27 1.27)) (justify left top))))
 (sheet_instances
  (path ""
   (page "1")))
 (embedded_fonts no))
